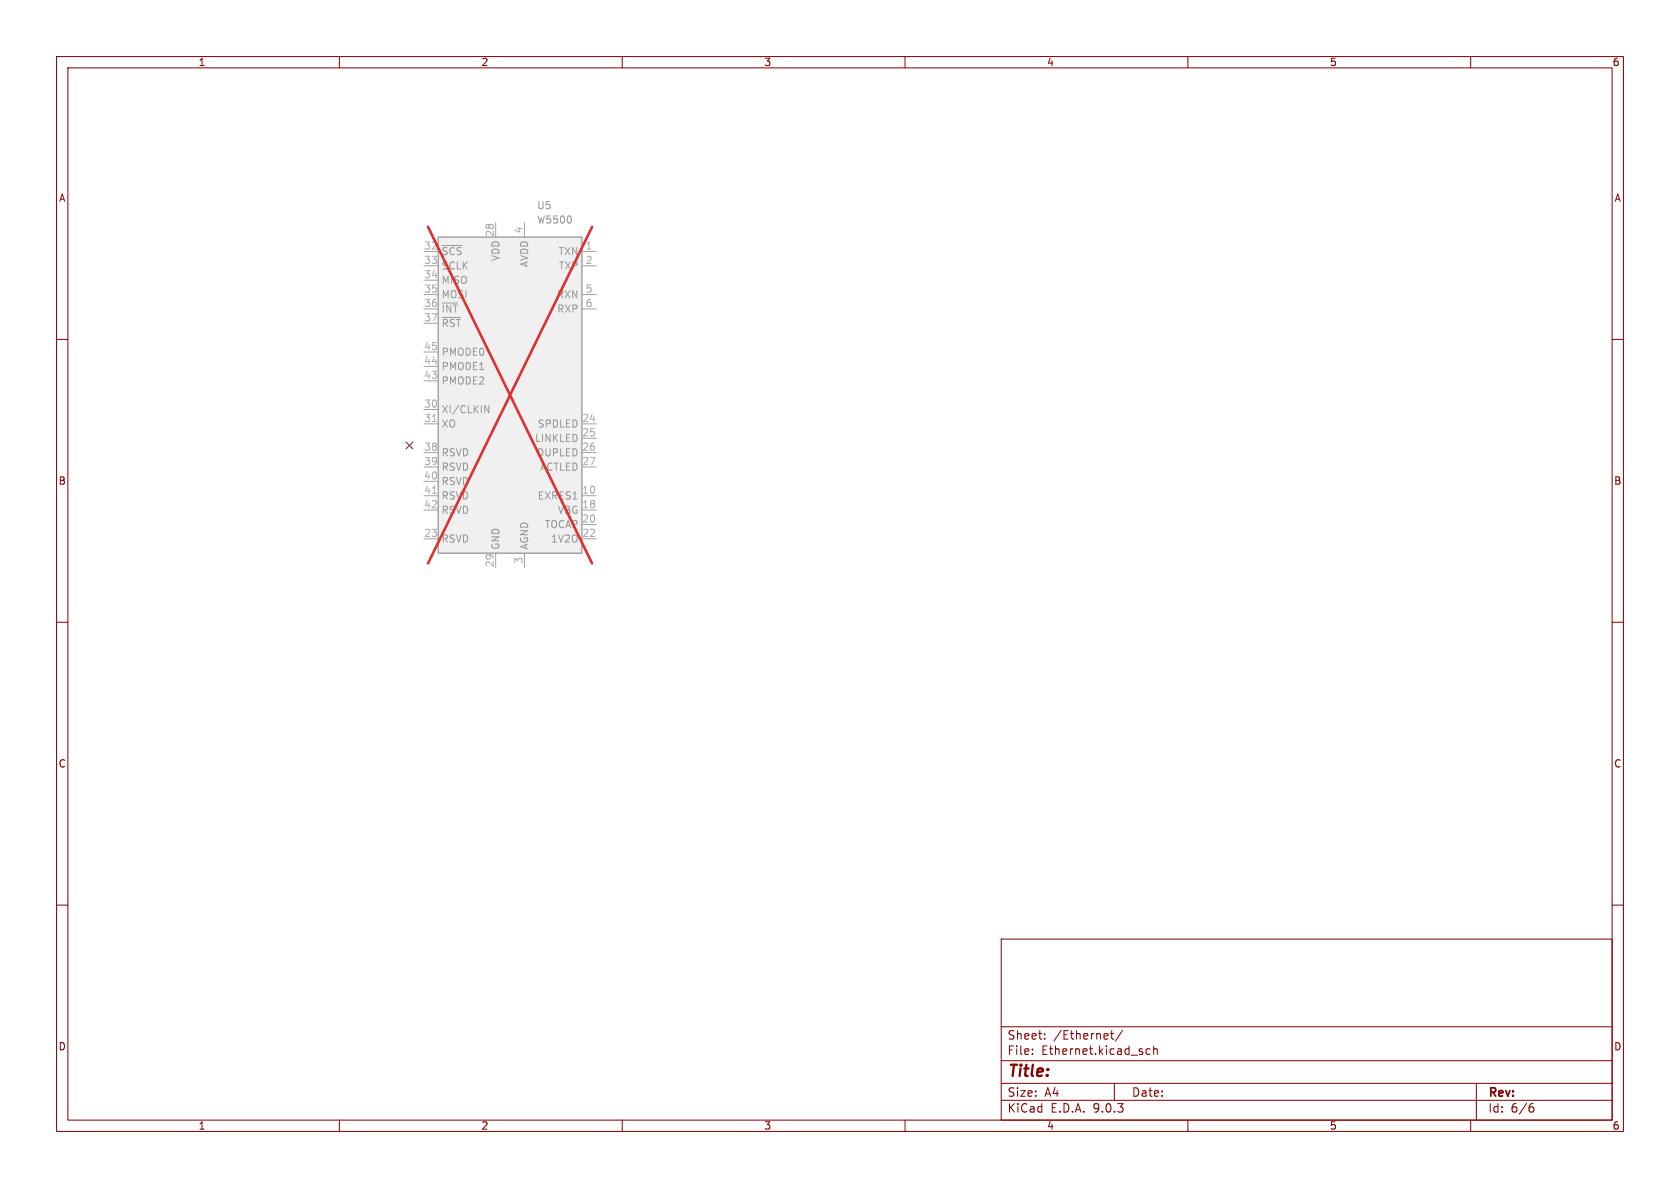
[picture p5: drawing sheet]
<svg xmlns="http://www.w3.org/2000/svg" width="297mm" height="210mm" viewBox="0 0 297 210" stroke-linecap="round" stroke-linejoin="round" font-family="sans-serif">
<g fill="none" stroke="#840000" stroke-width=".18">
<path d="M10 10h277v190h-277zM12 12h273v186h-273zM60 10v2M110 10v2M160 10v2M210 10v2M260 10v2M10 60h2M285 60h2M10 110h2M285 110h2M10 160h2"/>
<path d="M177 166h108v32h-108zM285 160h2M60 198v2M110 198v2M160 198v2M177 194.5h108M177 191.5h108M177 187.5h108M177 181.5h108M182.5 186.3v.1M182.5 185.5v.1M184.7 183.6v.1"/>
<path d="M184.7 182.8v.1M196.3 182.7h.6M196.5 182.2v1.3l.4 .2M197 191.5v3M198.5 182.1l-1.3 2M203.3 185.5l-.4-.1-.3 .3v.4l.1 .2h.6M204 185.5l.2-.1 .3 .1 .1 .9M204 184.9v1.5M210 198v2M260 198v2M261 191.5v6.5M270.6 195.7h.4l.2 .3-.1 .5-.5 .1"/>
<path d="M271 195.1l-.4 .1"/>
</g>
<path d="M77.5 41.9h25.4v55.9h-25.4z" fill="#f0f0f0"/>
<path d="M77.5 41.9h25.4v55.9h-25.4z" fill="none" stroke="#a1a1a1" stroke-width=".25"/>
<g fill="none" stroke="#a1a1a1" stroke-width=".18">
<path d="M87.6 39.4v2.5M92.7 39.4v2.5M74.9 44.5h2.6M74.9 47h2.6M74.9 49.5h2.6M74.9 52.1h2.6M74.9 54.6h2.6M74.9 57.2h2.6M102.9 44.5h2.5M102.9 47h2.5M102.9 52.1h2.5M102.9 54.6h2.5"/>
<path d="M74.9 62.2h2.6M74.9 64.8h2.6M74.9 67.3h2.6M74.9 72.4h2.6M74.9 74.9h2.6M102.9 74.9h2.5M102.9 77.5h2.5M74.9 80h2.6M74.9 82.6h2.6M74.9 85.1h2.6M74.9 87.6h2.6M74.9 90.2h2.6"/>
<path d="M74.9 95.3h2.6M87.6 97.8v2.5M92.7 97.8v2.5M102.9 80h2.5M102.9 82.6h2.5M102.9 87.6h2.5M102.9 90.2h2.5M102.9 95.3h2.5M102.9 92.7h2.5"/>
</g>
<path d="M78.2 43.4h3.4M78.2 56.1h3.2M85.7 71.7l.7 1.3v-1.3" fill="none" stroke="#989898" stroke-width=".18"/>
<path d="M76.4 74.5h.8M76.4 87.2h.8" fill="none" stroke="#aaa" stroke-width=".18"/>
<path d="M75.7 40.1l29 59.5M104.7 40.1l-29 59.5" fill="none" stroke="#e12e31" stroke-width=".46"/>
<path d="M71.8 78.1l1.2 1.2M73 78.1l-1.2 1.2" fill="none" stroke="#000084" stroke-width=".18"/>
<text font-size="2.8" fill="#840000" x="178" y="190.9">Title:</text>
<g font-size="2.1" fill="#840000">
<text x="178" y="184">Sheet:</text>
<text x="186.2" y="184">/Ethernet/</text>
<text x="178" y="186.7">File:</text>
<text x="184.1" y="186.7">Ethernet.kicad_sch</text>
<text x="178" y="196.9">KiCad</text>
<text x="178" y="194.1">Size:</text>
<text x="184.7" y="194.1">A4</text>
<text x="185.7" y="196.9">E.D.A.</text>
<text x="193.3" y="196.9">9.0.3</text>
<text x="200" y="194.1">Date:</text>
<text x="263" y="194.3">Rev:</text>
<text x="263" y="196.9">Id:</text>
<text x="267.1" y="196.9">6/6</text>
</g>
<g font-size="1.8" fill="#840000">
<text x="35" y="11.9">1</text>
<text x="85" y="11.9">2</text>
<text x="135" y="11.9">3</text>
<text x="185" y="11.9">4</text>
<text x="235" y="11.9">5</text>
<text x="285" y="11.9">6</text>
<text x="10.3" y="35.9">A</text>
<text x="285.3" y="35.9">A</text>
<text x="10.3" y="85.9">B</text>
<text x="285.3" y="85.9">B</text>
<text x="10.3" y="135.9">C</text>
<text x="285.3" y="135.9">C</text>
<text x="10.3" y="185.9">D</text>
<text x="285.3" y="185.9">D</text>
<text x="35" y="199.9">1</text>
<text x="85" y="199.9">2</text>
<text x="135" y="199.9">3</text>
<text x="185" y="199.9">4</text>
<text x="235" y="199.9">5</text>
<text x="285" y="199.9">6</text>
</g>
<g font-size="1.8" fill="#aaa">
<text x="87.4" y="42" transform="rotate(-90 87.4 42)">28</text>
<text x="92.5" y="41.3" transform="rotate(-90 92.5 41.3)">4</text>
<text x="74.9" y="44.2">32</text>
<text x="74.9" y="46.7">33</text>
<text x="103.4" y="44.2">1</text>
<text x="103.4" y="46.7">2</text>
<text x="74.9" y="49.3">34</text>
<text x="74.9" y="51.8">35</text>
<text x="103.4" y="51.8">5</text>
<text x="74.9" y="54.4">36</text>
<text x="74.9" y="56.9">37</text>
<text x="103.4" y="54.4">6</text>
<text x="74.9" y="62">45</text>
<text x="74.9" y="64.5">44</text>
<text x="74.9" y="67.1">43</text>
<text x="74.9" y="72.1">30</text>
<text x="74.9" y="74.7">31</text>
<text x="102.8" y="74.7">24</text>
<text x="102.8" y="77.2">25</text>
<text x="74.9" y="79.8">38</text>
<text x="74.9" y="82.3">39</text>
<text x="102.8" y="79.8">26</text>
<text x="102.8" y="82.3">27</text>
<text x="74.9" y="84.8">40</text>
<text x="74.9" y="87.4">41</text>
<text x="74.9" y="89.9">42</text>
<text x="102.8" y="87.4">10</text>
<text x="102.8" y="89.9">18</text>
<text x="74.9" y="95">23</text>
<text x="102.8" y="92.5">20</text>
<text x="102.8" y="95">22</text>
<text x="87.4" y="100.4" transform="rotate(-90 87.4 100.4)">29</text>
<text x="92.5" y="99.8" transform="rotate(-90 92.5 99.8)">3</text>
</g>
<g font-size="1.8" fill="#989898">
<text x="94.9" y="37.2">U5</text>
<text x="94.9" y="39.7">W5500</text>
<text x="78" y="45.3">~{SCS}</text>
<text x="78" y="47.9">SCLK</text>
<text x="88.5" y="46.2" transform="rotate(-90 88.5 46.2)">VDD</text>
<text x="93.6" y="47.3" transform="rotate(-90 93.6 47.3)">AVDD</text>
<text x="98.7" y="45.3">TXN</text>
<text x="98.7" y="47.9">TXP</text>
<text x="78" y="50.4">MISO</text>
<text x="78" y="52.9">MOSI</text>
<text x="98.3" y="52.9">RXN</text>
<text x="78" y="55.5">~{INT}</text>
<text x="78" y="58">~{RST}</text>
<text x="98.4" y="55.5">RXP</text>
<text x="78" y="63.1">PMODE0</text>
<text x="78" y="65.6">PMODE1</text>
<text x="78" y="68.2">PMODE2</text>
<text x="78" y="73.3">XI/CLKIN</text>
<text x="78" y="75.8">XO</text>
<text x="95" y="75.8">SPDLED</text>
<text x="78" y="80.9">RSVD</text>
<text x="78" y="83.4">RSVD</text>
<text x="94.5" y="78.3">LINKLED</text>
<text x="94.8" y="80.9">DUPLED</text>
<text x="95.4" y="83.4">ACTLED</text>
<text x="78" y="86">RSVD</text>
<text x="78" y="88.5">RSVD</text>
<text x="95" y="88.5">EXRES1</text>
<text x="78" y="91">RSVD</text>
<text x="96.2" y="93.6">TOCAP</text>
<text x="98.5" y="91">VBG</text>
<text x="78" y="96.1">RSVD</text>
<text x="88.5" y="97.3" transform="rotate(-90 88.5 97.3)">GND</text>
<text x="93.6" y="97.3" transform="rotate(-90 93.6 97.3)">AGND</text>
<text x="97.3" y="96.1">1V2O</text>
</g>
</svg>
